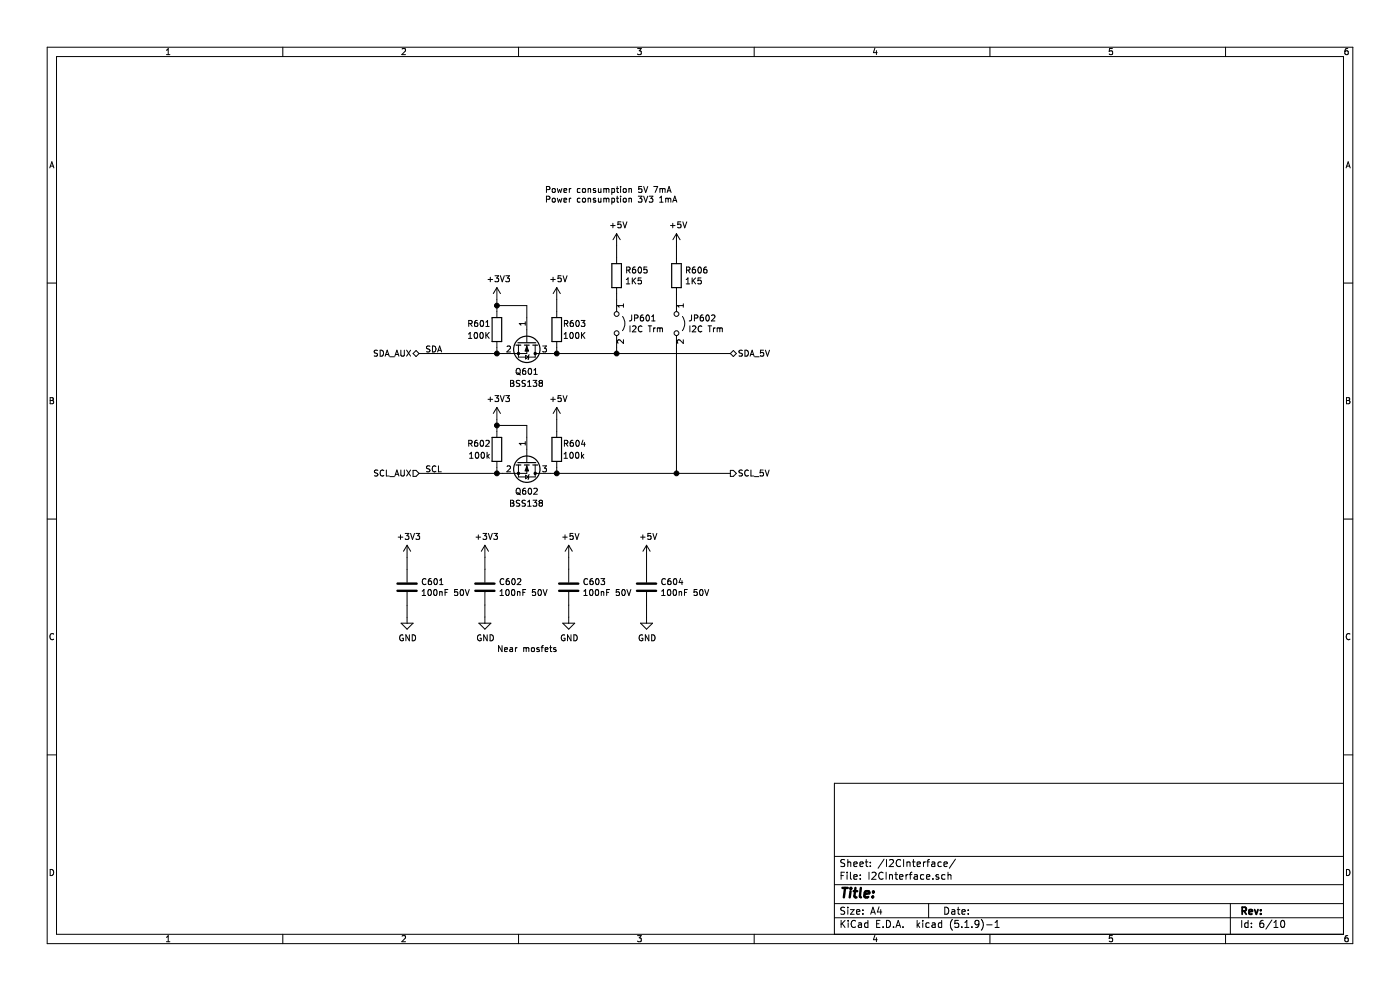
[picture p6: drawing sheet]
EESchema Schematic File Version 4
EELAYER 30 0
EELAYER END
$Descr A4 11693 8268
encoding utf-8
Sheet 6 10
Title ""
Date ""
Rev ""
Comp ""
Comment1 ""
Comment2 ""
Comment3 ""
Comment4 ""
$EndDescr
$Comp
L SIOMv01-rescue:+5V-power #PWR0608
U 1 1
P 4650 3500
F 0 "#PWR0608" H 4650 3350 50  0001 C CNN
F 1 "+5V" H 4665 3673 50  0000 C CNN
F 2 "" H 4650 3500 50  0001 C CNN
F 3 "" H 4650 3500 50  0001 C CNN
	1    4650 3500
	1    0    0    -1  
$EndComp
$Comp
L SIOMv01-rescue:+3V3-power #PWR0606
U 1 1
P 4150 3500
F 0 "#PWR0606" H 4150 3350 50  0001 C CNN
F 1 "+3V3" H 4165 3673 50  0000 C CNN
F 2 "" H 4150 3500 50  0001 C CNN
F 3 "" H 4150 3500 50  0001 C CNN
	1    4150 3500
	1    0    0    -1  
$EndComp
Wire Wire Line
	4650 3500 4650 3600
Wire Wire Line
	4150 3500 4150 3550
$Comp
L SIOMv01-rescue:C-Device C602
U 1 1
P 4050 4900
F 0 "C602" H 4165 4946 50  0000 L CNN
F 1 "100nF 50V" H 4165 4855 50  0000 L CNN
F 2 "Capacitor_SMD:C_0603_1608Metric" H 4088 4750 50  0001 C CNN
F 3 "~" H 4050 4900 50  0001 C CNN
	1    4050 4900
	1    0    0    -1  
$EndComp
$Comp
L SIOMv01-rescue:GND-power #PWR0604
U 1 1
P 4050 5150
F 0 "#PWR0604" H 4050 4900 50  0001 C CNN
F 1 "GND" H 4055 4977 50  0000 C CNN
F 2 "" H 4050 5150 50  0001 C CNN
F 3 "" H 4050 5150 50  0001 C CNN
	1    4050 5150
	1    0    0    -1  
$EndComp
$Comp
L SIOMv01-rescue:+3V3-power #PWR0603
U 1 1
P 4050 4650
F 0 "#PWR0603" H 4050 4500 50  0001 C CNN
F 1 "+3V3" H 4065 4823 50  0000 C CNN
F 2 "" H 4050 4650 50  0001 C CNN
F 3 "" H 4050 4650 50  0001 C CNN
	1    4050 4650
	1    0    0    -1  
$EndComp
$Comp
L SIOMv01-rescue:BSS138-Transistor_FET Q602
U 1 1
P 4400 3850
F 0 "Q602" V 4650 3750 50  0000 L CNN
F 1 "BSS138" V 4750 3700 50  0000 L CNN
F 2 "Package_TO_SOT_SMD:SOT-23" H 4600 3775 50  0001 L CIN
F 3 "https://www.onsemi.com/pub/Collateral/BSS138-D.PDF" H 4400 3850 50  0001 L CNN
	1    4400 3850
	0    1    1    0   
$EndComp
$Comp
L SIOMv01-rescue:R-Device R602
U 1 1
P 4150 3750
F 0 "R602" H 4100 3800 50  0000 R CNN
F 1 "100k" H 4100 3700 50  0000 R CNN
F 2 "Resistor_SMD:R_0603_1608Metric" V 4080 3750 50  0001 C CNN
F 3 "~" H 4150 3750 50  0001 C CNN
	1    4150 3750
	1    0    0    -1  
$EndComp
$Comp
L SIOMv01-rescue:R-Device R604
U 1 1
P 4650 3750
F 0 "R604" H 4700 3800 50  0000 L CNN
F 1 "100k" H 4700 3700 50  0000 L CNN
F 2 "Resistor_SMD:R_0603_1608Metric" V 4580 3750 50  0001 C CNN
F 3 "~" H 4650 3750 50  0001 C CNN
	1    4650 3750
	1    0    0    -1  
$EndComp
Wire Wire Line
	4150 3900 4150 3950
Wire Wire Line
	4150 3950 4200 3950
Wire Wire Line
	4600 3950 4650 3950
Wire Wire Line
	4650 3950 4650 3900
Wire Wire Line
	4150 3550 4400 3550
Wire Wire Line
	4400 3550 4400 3650
Connection ~ 4150 3550
Wire Wire Line
	4150 3550 4150 3600
Connection ~ 4150 3950
Connection ~ 4650 3950
$Comp
L SIOMv01-rescue:+5V-power #PWR0607
U 1 1
P 4650 2500
F 0 "#PWR0607" H 4650 2350 50  0001 C CNN
F 1 "+5V" H 4665 2673 50  0000 C CNN
F 2 "" H 4650 2500 50  0001 C CNN
F 3 "" H 4650 2500 50  0001 C CNN
	1    4650 2500
	1    0    0    -1  
$EndComp
$Comp
L SIOMv01-rescue:+3V3-power #PWR0605
U 1 1
P 4150 2500
F 0 "#PWR0605" H 4150 2350 50  0001 C CNN
F 1 "+3V3" H 4165 2673 50  0000 C CNN
F 2 "" H 4150 2500 50  0001 C CNN
F 3 "" H 4150 2500 50  0001 C CNN
	1    4150 2500
	1    0    0    -1  
$EndComp
Wire Wire Line
	4650 2500 4650 2600
Wire Wire Line
	4150 2500 4150 2550
$Comp
L SIOMv01-rescue:BSS138-Transistor_FET Q601
U 1 1
P 4400 2850
F 0 "Q601" V 4650 2750 50  0000 L CNN
F 1 "BSS138" V 4750 2700 50  0000 L CNN
F 2 "Package_TO_SOT_SMD:SOT-23" H 4600 2775 50  0001 L CIN
F 3 "https://www.onsemi.com/pub/Collateral/BSS138-D.PDF" H 4400 2850 50  0001 L CNN
	1    4400 2850
	0    1    1    0   
$EndComp
$Comp
L SIOMv01-rescue:R-Device R601
U 1 1
P 4150 2750
F 0 "R601" H 4100 2800 50  0000 R CNN
F 1 "100K" H 4100 2700 50  0000 R CNN
F 2 "Resistor_SMD:R_0603_1608Metric" V 4080 2750 50  0001 C CNN
F 3 "~" H 4150 2750 50  0001 C CNN
	1    4150 2750
	1    0    0    -1  
$EndComp
$Comp
L SIOMv01-rescue:R-Device R603
U 1 1
P 4650 2750
F 0 "R603" H 4700 2800 50  0000 L CNN
F 1 "100K" H 4700 2700 50  0000 L CNN
F 2 "Resistor_SMD:R_0603_1608Metric" V 4580 2750 50  0001 C CNN
F 3 "~" H 4650 2750 50  0001 C CNN
	1    4650 2750
	1    0    0    -1  
$EndComp
Wire Wire Line
	4150 2900 4150 2950
Wire Wire Line
	4150 2950 4200 2950
Wire Wire Line
	4600 2950 4650 2950
Wire Wire Line
	4650 2950 4650 2900
Wire Wire Line
	4150 2550 4400 2550
Wire Wire Line
	4400 2550 4400 2650
Connection ~ 4150 2550
Wire Wire Line
	4150 2550 4150 2600
Connection ~ 4150 2950
Connection ~ 4650 2950
$Comp
L SIOMv01-rescue:C-Device C603
U 1 1
P 4750 4900
F 0 "C603" H 4865 4946 50  0000 L CNN
F 1 "100nF 50V" H 4865 4855 50  0000 L CNN
F 2 "Capacitor_SMD:C_0603_1608Metric" H 4788 4750 50  0001 C CNN
F 3 "~" H 4750 4900 50  0001 C CNN
	1    4750 4900
	1    0    0    -1  
$EndComp
$Comp
L SIOMv01-rescue:GND-power #PWR0610
U 1 1
P 4750 5150
F 0 "#PWR0610" H 4750 4900 50  0001 C CNN
F 1 "GND" H 4755 4977 50  0000 C CNN
F 2 "" H 4750 5150 50  0001 C CNN
F 3 "" H 4750 5150 50  0001 C CNN
	1    4750 5150
	1    0    0    -1  
$EndComp
$Comp
L SIOMv01-rescue:+5V-power #PWR0609
U 1 1
P 4750 4650
F 0 "#PWR0609" H 4750 4500 50  0001 C CNN
F 1 "+5V" H 4765 4823 50  0000 C CNN
F 2 "" H 4750 4650 50  0001 C CNN
F 3 "" H 4750 4650 50  0001 C CNN
	1    4750 4650
	1    0    0    -1  
$EndComp
Wire Wire Line
	4050 4650 4050 4750
Wire Wire Line
	4050 5050 4050 5150
Wire Wire Line
	4750 4650 4750 4750
Wire Wire Line
	4750 5050 4750 5150
Text Notes 4150 5450 0    50   ~ 0
Near mosfets
$Comp
L SIOMv01-rescue:Jumper_2_Open-Jumper JP601
U 1 1
P 5150 2700
F 0 "JP601" V 5104 2798 50  0000 L CNN
F 1 "I2C Trm" V 5195 2798 50  0000 L CNN
F 2 "Connector_PinHeader_2.54mm:PinHeader_1x02_P2.54mm_Vertical" H 5150 2700 50  0001 C CNN
F 3 "~" H 5150 2700 50  0001 C CNN
	1    5150 2700
	0    1    1    0   
$EndComp
$Comp
L SIOMv01-rescue:Jumper_2_Open-Jumper JP602
U 1 1
P 5650 2700
F 0 "JP602" V 5604 2798 50  0000 L CNN
F 1 "I2C Trm" V 5695 2798 50  0000 L CNN
F 2 "Connector_PinHeader_2.54mm:PinHeader_1x02_P2.54mm_Vertical" H 5650 2700 50  0001 C CNN
F 3 "~" H 5650 2700 50  0001 C CNN
	1    5650 2700
	0    1    1    0   
$EndComp
$Comp
L SIOMv01-rescue:+5V-power #PWR0611
U 1 1
P 5150 2050
F 0 "#PWR0611" H 5150 1900 50  0001 C CNN
F 1 "+5V" H 5165 2223 50  0000 C CNN
F 2 "" H 5150 2050 50  0001 C CNN
F 3 "" H 5150 2050 50  0001 C CNN
	1    5150 2050
	1    0    0    -1  
$EndComp
Wire Wire Line
	5150 2050 5150 2150
$Comp
L SIOMv01-rescue:R-Device R605
U 1 1
P 5150 2300
F 0 "R605" H 5220 2346 50  0000 L CNN
F 1 "1K5" H 5220 2255 50  0000 L CNN
F 2 "Resistor_SMD:R_0603_1608Metric" V 5080 2300 50  0001 C CNN
F 3 "~" H 5150 2300 50  0001 C CNN
	1    5150 2300
	1    0    0    -1  
$EndComp
$Comp
L SIOMv01-rescue:+5V-power #PWR0614
U 1 1
P 5650 2050
F 0 "#PWR0614" H 5650 1900 50  0001 C CNN
F 1 "+5V" H 5665 2223 50  0000 C CNN
F 2 "" H 5650 2050 50  0001 C CNN
F 3 "" H 5650 2050 50  0001 C CNN
	1    5650 2050
	1    0    0    -1  
$EndComp
Wire Wire Line
	5650 2050 5650 2150
$Comp
L SIOMv01-rescue:R-Device R606
U 1 1
P 5650 2300
F 0 "R606" H 5720 2346 50  0000 L CNN
F 1 "1K5" H 5720 2255 50  0000 L CNN
F 2 "Resistor_SMD:R_0603_1608Metric" V 5580 2300 50  0001 C CNN
F 3 "~" H 5650 2300 50  0001 C CNN
	1    5650 2300
	1    0    0    -1  
$EndComp
Wire Wire Line
	5150 2450 5150 2500
Wire Wire Line
	5150 2900 5150 2950
Wire Wire Line
	5650 2450 5650 2500
Text HLabel 6100 2950 2    50   BiDi ~ 0
SDA_5V
Text HLabel 6100 3950 2    50   Output ~ 0
SCL_5V
Wire Wire Line
	4650 2950 5150 2950
Connection ~ 5150 2950
Wire Wire Line
	4650 3950 5650 3950
Wire Wire Line
	5150 2950 6100 2950
Wire Wire Line
	5650 2900 5650 3950
Connection ~ 5650 3950
Wire Wire Line
	5650 3950 6100 3950
Text Notes 4550 1700 0    50   ~ 0
Power consumption 5V 7mA\nPower consumption 3V3 1mA
Text Label 3550 2950 0    50   ~ 0
SDA
Text Label 3550 3950 0    50   ~ 0
SCL
Wire Wire Line
	3500 2950 4150 2950
Wire Wire Line
	3500 3950 4150 3950
Text HLabel 3500 3950 0    50   Input ~ 0
SCL_AUX
Text HLabel 3500 2950 0    50   BiDi ~ 0
SDA_AUX
$Comp
L SIOMv01-rescue:C-Device C601
U 1 1
P 3400 4900
F 0 "C601" H 3515 4946 50  0000 L CNN
F 1 "100nF 50V" H 3515 4855 50  0000 L CNN
F 2 "Capacitor_SMD:C_0603_1608Metric" H 3438 4750 50  0001 C CNN
F 3 "~" H 3400 4900 50  0001 C CNN
	1    3400 4900
	1    0    0    -1  
$EndComp
$Comp
L SIOMv01-rescue:C-Device C604
U 1 1
P 5400 4900
F 0 "C604" H 5515 4946 50  0000 L CNN
F 1 "100nF 50V" H 5515 4855 50  0000 L CNN
F 2 "Capacitor_SMD:C_0603_1608Metric" H 5438 4750 50  0001 C CNN
F 3 "~" H 5400 4900 50  0001 C CNN
	1    5400 4900
	1    0    0    -1  
$EndComp
$Comp
L SIOMv01-rescue:GND-power #PWR0613
U 1 1
P 5400 5150
F 0 "#PWR0613" H 5400 4900 50  0001 C CNN
F 1 "GND" H 5405 4977 50  0000 C CNN
F 2 "" H 5400 5150 50  0001 C CNN
F 3 "" H 5400 5150 50  0001 C CNN
	1    5400 5150
	1    0    0    -1  
$EndComp
$Comp
L SIOMv01-rescue:+5V-power #PWR0612
U 1 1
P 5400 4650
F 0 "#PWR0612" H 5400 4500 50  0001 C CNN
F 1 "+5V" H 5415 4823 50  0000 C CNN
F 2 "" H 5400 4650 50  0001 C CNN
F 3 "" H 5400 4650 50  0001 C CNN
	1    5400 4650
	1    0    0    -1  
$EndComp
$Comp
L SIOMv01-rescue:+3V3-power #PWR0601
U 1 1
P 3400 4650
F 0 "#PWR0601" H 3400 4500 50  0001 C CNN
F 1 "+3V3" H 3415 4823 50  0000 C CNN
F 2 "" H 3400 4650 50  0001 C CNN
F 3 "" H 3400 4650 50  0001 C CNN
	1    3400 4650
	1    0    0    -1  
$EndComp
$Comp
L SIOMv01-rescue:GND-power #PWR0602
U 1 1
P 3400 5150
F 0 "#PWR0602" H 3400 4900 50  0001 C CNN
F 1 "GND" H 3405 4977 50  0000 C CNN
F 2 "" H 3400 5150 50  0001 C CNN
F 3 "" H 3400 5150 50  0001 C CNN
	1    3400 5150
	1    0    0    -1  
$EndComp
Wire Wire Line
	3400 5150 3400 5050
Wire Wire Line
	3400 4650 3400 4750
Wire Wire Line
	5400 4650 5400 4750
Wire Wire Line
	5400 5050 5400 5150
$EndSCHEMATC
